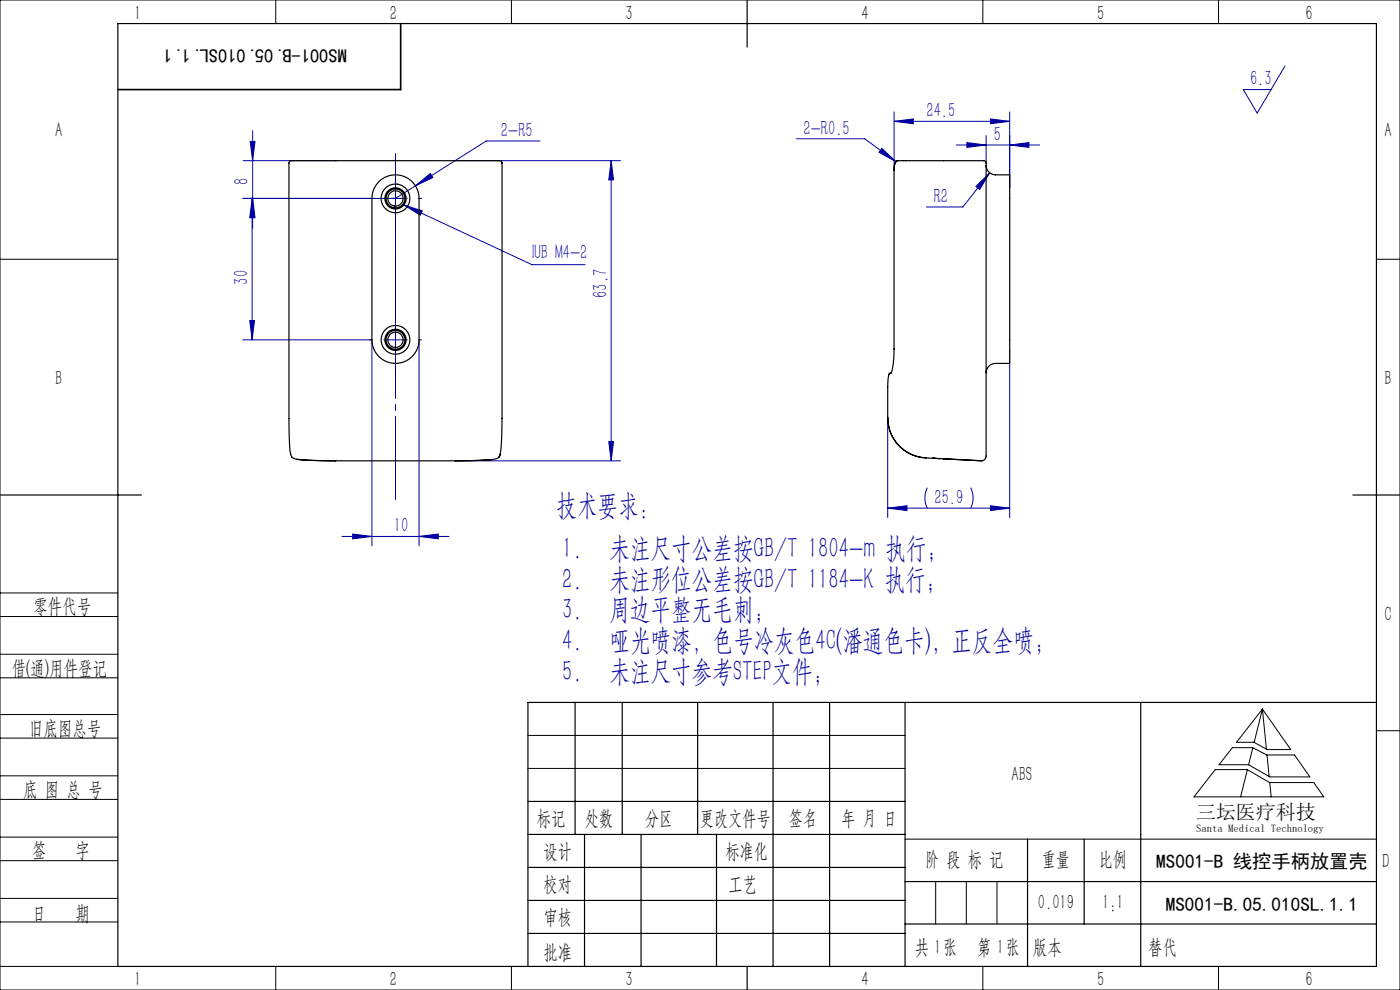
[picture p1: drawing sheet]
<svg xmlns="http://www.w3.org/2000/svg" width="297mm" height="210mm" viewBox="0 0 297 210" stroke-linecap="round" stroke-linejoin="round" font-family="sans-serif">
<g fill="none" stroke="#0000a0" stroke-width=".21">
<path d="M272.6 14l-5.9 10-2.9-5h5.8M51.6 34.1h19.6M53.1 30h1l-.5 4.1zM53.6 27.7v20.7M83.9 39.6v40M88.1 39.4l3.2-2.6 .5 .9zM96.6 34.1h35.1M114.6 29.9h-11.4l-19.3 12.2M129.7 34.1l.5 4.1h-1.1zM129.7 34.1v63.7M168.9 29.4h14.5l6.7 4.9M187.1 31.5l3 2.8-3.6-2z"/>
<path d="M189.7 25.7l4.1-.5v1zM189.7 23.7v12.4M189.7 25.7h24.5M202.8 30.8h17.7M205.1 30.2l4.1 .6-4.1 .5zM207 39.6l3-2.9-2.2 3.5zM209.2 28.8v5.8M210 36.7l-5.7 7.2h-7.8M210.1 25.2l4.1 .5-4.1 .5zM214.2 30.8l4.1-.6v1.1zM214.2 23.7v16.1M53.5 42.1l.5 4.1h-1z"/>
<path d="M53.5 42.1v30M53.6 42.1l.5 4.1h-1zM85.7 43.5l3.9 1.2-.4 1zM85.7 43.5l27.2 12.6h11.2M86.4 42.1h-34.9M51.5 72.1h27.4v43.7M53 68h1l-.5 4.1zM81.4 72.1h5M88.9 72.1v43.7M214.2 74.3v35.5M96.6 97.8h35.1M129.1 93.7h1.1l-.5 4.1z"/>
<path d="M188.3 88.6v21.2M72.6 113.8h22.7M74.8 113.3l4.1 .5-4.1 .5zM88.9 113.8l4.1-.5v1zM188.3 107.8l4.1-.5v1zM188.3 107.8h25.9M196.7 103.5a4.8 4.8 0 0 0 0 4.3M205.9 103.5a4.8 4.8 0 0 1 0 4.3M210.1 107.3l4.1 .5-4.1 .5z"/>
</g>
<path d="M83.9 37.1v-.6M78.9 42.1h-.5M83.9 47.1v.5M88.9 42.1h.5M78.9 72.1h-.5M83.9 67.1v-.6M83.9 77.1v.5M88.9 72.1h.5" fill="none" stroke="#0000a0" stroke-width=".21" stroke-dasharray="30.5 1.3 1.3 1.3"/>
<path d="M83.9 106v-73.4" fill="none" stroke="#0000a0" stroke-width=".21" stroke-dasharray="30.5 1.3 1.3 1.3" stroke-dashoffset="12.8"/>
<g fill="none" stroke="#000" stroke-width=".21">
<path d="M0 0h297v210h-297zM58.5 0v5M108.5 0v5M208.5 0v5M258.5 0v5M0 55h25M292 55h5M0 138.8h25M0 125.8h25M0 130.8h25M0 143.8h25M0 156.6h25"/>
<path d="M0 151.6h25M112 156h80M261.4 158.6h4.3l3 1.5h5.9l3.3 4.7h-8.5l-4.5-2.6h-6.3zM265.8 158.6l-.9 3.6M267.8 150.4l6 8.6h-5l-2.8-1.5h-3.7zM267.8 150.4l-1.7 7.1M267.8 150.4l.9 8.5M292 155h5M0 169.6h25M0 164.6h25M0 177.6h25M112 163h80"/>
<path d="M192 178h100M257.8 163.2h6.8l4.7 2.8h9.4l2.1 3h-27.5zM264.6 163.3l-1.4 5.7M268.8 160.1l.4 4.6M269.4 166l.3 3M0 182.6h25M0 190.6h25M0 195.6h25M198.5 187v9M205 187v9M211.5 187v9M0 205h25"/>
<path d="M58.5 205v5M108.5 205v5M208.5 205v5M258.5 205v5"/>
</g>
<g fill="none" stroke="#000" stroke-width=".25">
<path d="M25 5h267v200h-267zM158.5 0v10M0 105h30M287 105h10M122 149v28M132 149v28M148 149v28M164 149v56M176 149v56M192 149v56M242 149v56M292 149h-180v56"/>
<path d="M112 170h80M112 177h80M124 177v28M136 177v28M152 177v28M218 178v27M230 178v18M112 184h80M112 191h80M112 198h80M192 187h100M192 196h100"/>
<path d="M158.5 205v5"/>
</g>
<path d="M85 5v14h-60" fill="none" stroke="#000" stroke-width=".35"/>
<g fill="#0000a0">
<path d="M85.7 43.5l3.9 1.2-.4 1z"/>
<path d="M214.2 30.8l4.1-.6v1.1zM205.1 30.2l4.1 .6-4.1 .5z"/>
<path d="M88.1 39.4l3.7-1.7-.5-.9zM74.8 113.3l4.1 .5-4.1 .5zM88.9 113.8l4.1-.5v1zM187.1 31.5l-.6 .8 3.6 2zM207 39.6l.8 .6 2.2-3.5zM188.3 107.8l4.1-.5v1zM210.1 107.3l4.1 .5-4.1 .5z"/>
<path d="M53 68h1l-.5 4.1zM53.5 42.1l.5 4.1h-1z"/>
<path d="M129.7 34.1l.5 4.1h-1.1zM129.1 93.7h1.1l-.5 4.1zM53.1 30h1l-.5 4.1zM53.6 42.1l.5 4.1h-1z"/>
<path d="M189.7 25.7l4.1-.5v1zM210.1 25.2l4.1 .5-4.1 .5z"/>
</g>
<g fill="none" stroke="#000" stroke-width=".25">
<path d="M80.2 38.8a5 5 0 0 1 5.5-1.4 5 5 0 0 1 3.2 4.7v30a5 5 0 0 1-5 5 5 5 0 0 1-5-5v-30l.3-1.8zM106.5 34.6h.1M106.5 34.6l-.1-.4-.4-.1h-44.2l-.4 .1-.1 .4v54.7a39 39 0 0 0 .5 7.4v.1a3.1 3.1 0 0 0 2.6 .8l6.8 .1M106.5 34.6v57a15.4 15.4 0 0 1-.7 5.4M189.7 36.1v38M189.7 36.1h.1M190.4 34.1a1.87 1.87 0 0 0-.7 2M190.5 34.1h18.2l.4 .1 .1 .3v62.3a1.24 1.24 0 0 1-1.8 .9l-7.3-.4M190.5 34.1l-.4 .1-.2 .5-.2 1.4M209.2 35.1a2 2 0 0 0 2 2h3v40h-3a2 2 0 0 0-2 2M189 79.1l-.1 .1a4 4 0 0 0-.6 2.9v6.5M189.7 74.1h.1"/>
<path d="M189.7 74.1l-.4 4.3-.2 .7-.5 .1-.1 .4M63 97.4l3.2 .3 5 .1M71.2 97.8h25.4M104.4 97.5l-7.8 .3M105.8 97a5.2 5.2 0 0 1-3 .6l-6.2 .1M106.1 96.3l-.3 .7M188.3 88.6a8.5 8.5 0 0 0 8.1 8.5M188.3 88.6h.1M196.4 97.1l2.9 .2M196.4 97.1h.1M197.9 97.1l1.4 .2M199.3 97.3h.8"/>
<path d="M200.1 97.3l8 .4"/>
<circle cx="83.9" cy="42.1" r="3"/>
<circle cx="83.9" cy="42.1" r="2.25"/>
<circle cx="83.9" cy="42.1" r="2"/>
<circle cx="83.9" cy="42.1" r="1.62"/>
<circle cx="83.9" cy="72.1" r="1.62"/>
<circle cx="83.9" cy="72.1" r="2.25"/>
<circle cx="83.9" cy="72.1" r="3"/>
<circle cx="83.9" cy="72.1" r="2"/>
</g>
<g font-size="6.3" fill="#0000a0">
<text x="118" y="109.1">技术要求：</text>
<text x="119.3" y="118.4">1.</text>
<text x="129.3" y="118.4">未注尺寸公差按GB/T 1804-m 执行；</text>
<text x="119.3" y="124.9">2.</text>
<text x="129.3" y="124.9">未注形位公差按GB/T 1184-K 执行；</text>
<text x="119.3" y="131.4">3.</text>
<text x="129.3" y="131.4">周边平整无毛刺；</text>
<text x="119.3" y="137.9">4.</text>
<text x="129.3" y="137.9">哑光喷漆，色号冷灰色4C(潘通色卡)，正反全喷；</text>
<text x="119.3" y="144.4">5.</text>
<text x="129.3" y="144.4">未注尺寸参考STEP文件；</text>
</g>
<g font-size="4.4">
<text x="28.5" y="4.1">1</text>
<text x="82.7" y="4.1">2</text>
<text x="132.7" y="4.1">3</text>
<text x="182.7" y="4.1">4</text>
<text x="232.7" y="4.1">5</text>
<text x="277" y="4.1">6</text>
<text x="11.7" y="29.1">A</text>
<text x="293.7" y="29.1">A</text>
<text x="11.7" y="81.6">B</text>
<text x="293.7" y="81.6">B</text>
<text x="7.1" y="130.1">零件代号</text>
<text x="293.7" y="131.6">C</text>
<text x="2.5" y="143.2">借(通)用件登记</text>
<text x="6.2" y="155.8">旧底图总号</text>
<text x="214.6" y="165.6">ABS</text>
<text x="4.9" y="168.9">底 图 总 号</text>
<text x="113.9" y="174.9">标记</text>
<text x="124.1" y="174.9">处数</text>
<text x="136.9" y="174.9">分区</text>
<text x="148.5" y="174.9">更改文件号</text>
<text x="167.4" y="174.9">签名</text>
<text x="178.5" y="174.9">年 月 日</text>
<text x="6.8" y="181.9">签</text>
<text x="16" y="181.9">字</text>
<text x="115.3" y="181.9">设计</text>
<text x="153.9" y="181.9">标准化</text>
<text x="196.3" y="183.7">阶 段 标 记</text>
<text x="221" y="183.7">重量</text>
<text x="233.1" y="183.7">比例</text>
<text x="293.2" y="184.1">D</text>
<text x="115.3" y="189">校对</text>
<text x="154.6" y="189">工艺</text>
<text x="6.8" y="195.2">日</text>
<text x="16" y="195.2">期</text>
<text x="115.4" y="196">审核</text>
<text x="220.2" y="192.7">0.019</text>
<text x="233.8" y="192.7">1:1</text>
<text x="115.3" y="203.4">批准</text>
<text x="194" y="202.4">共 张</text>
<text x="198.1" y="202.4">1</text>
<text x="207.3" y="202.4">第 张</text>
<text x="211.5" y="202.4">1</text>
<text x="219.1" y="202.4">版本</text>
<text x="28.5" y="209.1">1</text>
<text x="82.7" y="209.1">2</text>
<text x="132.7" y="209.1">3</text>
<text x="182.7" y="209.1">4</text>
<text x="232.7" y="209.1">5</text>
<text x="277" y="209.1">6</text>
</g>
<g font-size="4.4" fill="#0000a0">
<text x="265.2" y="18.1">6.3</text>
<text x="106.3" y="29">2-R5</text>
<text x="170.5" y="28.6">2-R0.5</text>
<text x="196.5" y="24.9">24.5</text>
<text x="210.8" y="29.9">5</text>
<text x="52.7" y="39.1" transform="rotate(-90 52.7 39.1)">8</text>
<text x="198.1" y="43">R2</text>
<text x="112.9" y="55">IUB M4-2</text>
<text x="52.6" y="60.4" transform="rotate(-90 52.6 60.4)">30</text>
<text x="128.8" y="63.2" transform="rotate(-90 128.8 63.2)">63.7</text>
<text x="198.3" y="106.9">25.9</text>
<text x="83.6" y="112.9">10</text>
</g>
<text font-size="4.4" fill="#010000" x="243.6" y="202.4">替代</text>
<text font-size="4.2" x="253.7" y="173.7">三坛医疗科技</text>
<g font-size="4.1">
<text x="73.5" y="10.4" transform="rotate(-180 73.5 10.4)">MS001-B.05.010SL.1.1</text>
<text x="245.3" y="184">MS001-B 线控手柄放置壳</text>
<text x="247.3" y="193.1">MS001-B.05.010SL.1.1</text>
</g>
<text font-size="2.3" x="253.7" y="176.6">Santa Medical Technology</text>
</svg>
